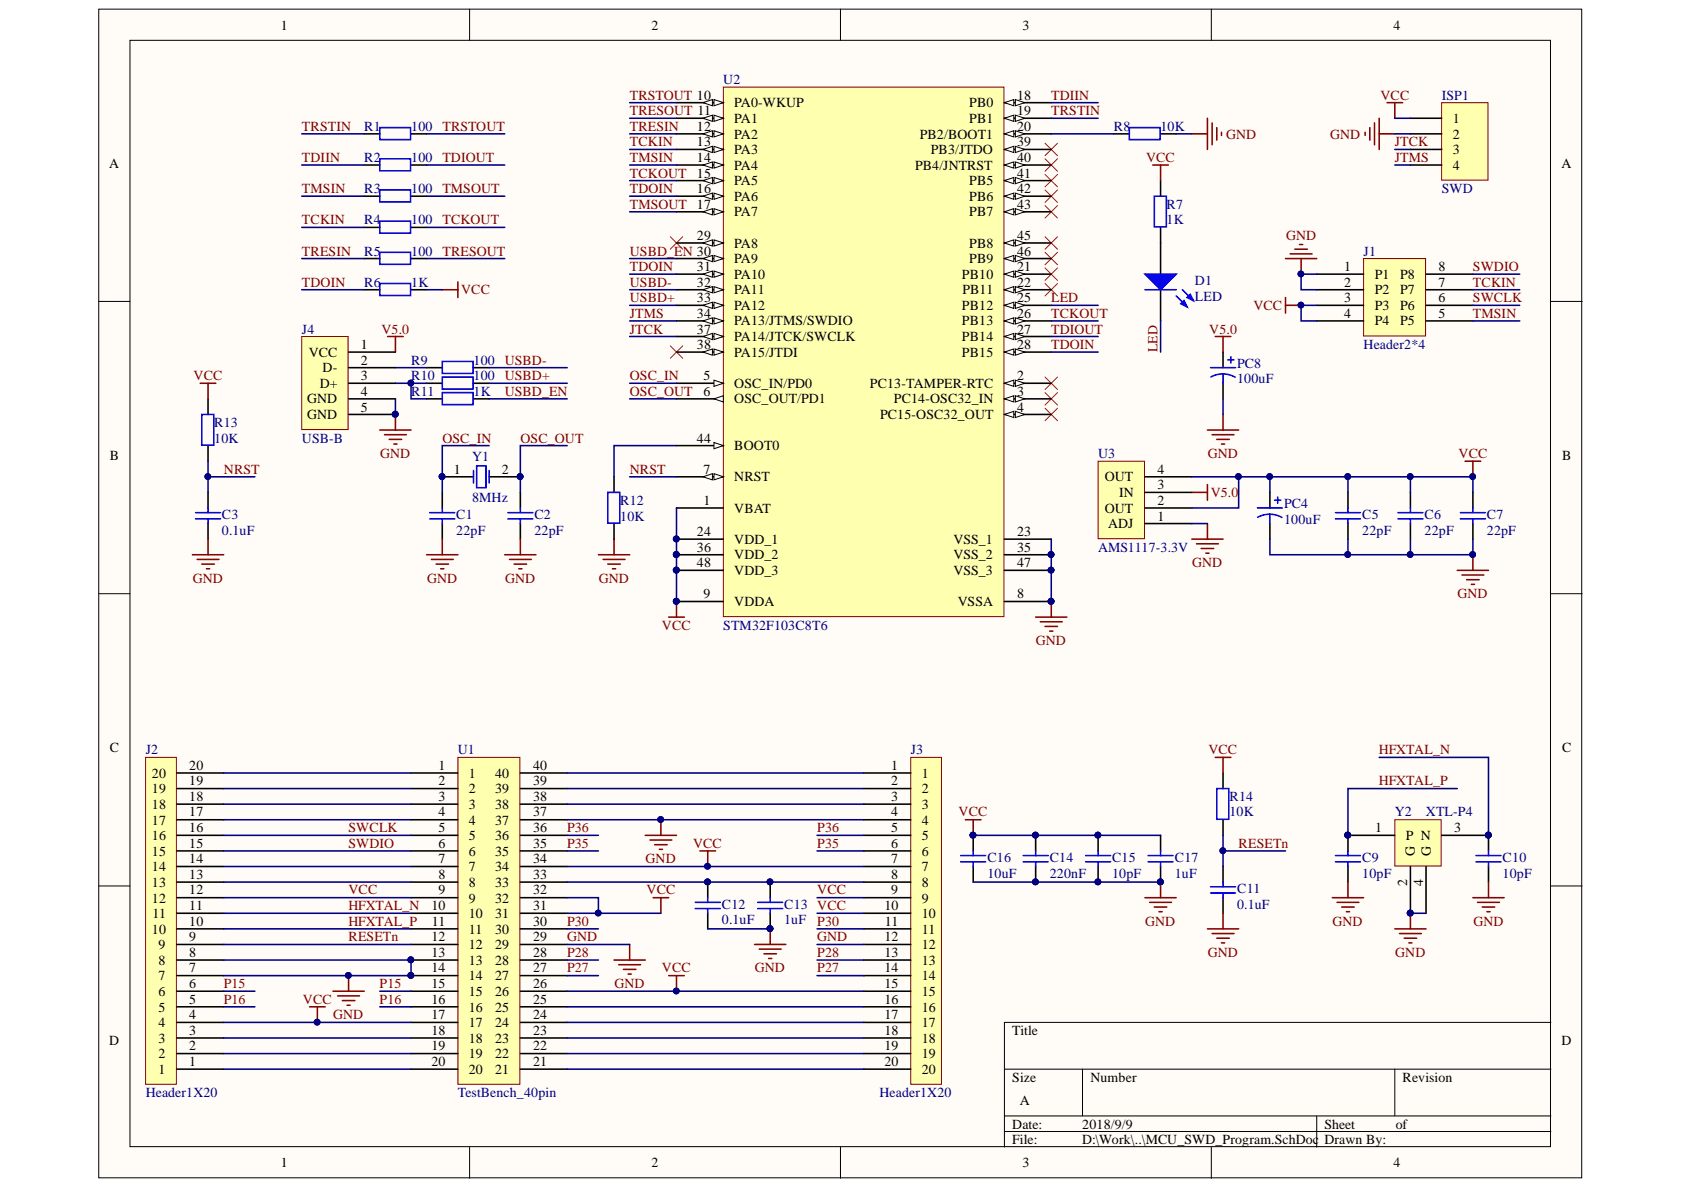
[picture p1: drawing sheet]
# Altium project MCU_SWD_Program.PrjPCB
1 sheet, 42 parts. Net scope: global (net labels, ports and power ports of the same name join across sheets).
Board file: MCU_SWD_Program.PcbDoc

## Sheet MCU_SWD_Program.SchDoc
size A

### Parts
C1  value 22pF  [C0603]
C2  value 22pF  [C0603]
C3  value 0.1uF  [C0603]
C5  value 22pF  [C0603]
C6  value 22pF  [C0603]
C7  value 22pF  [C0603]
C9  value 10pF  [C0603]
C10  value 10pF  [C0603]
C11  value 0.1uF  [C0603]
C12  value 0.1uF  [C0603]
C13  value 1uF  [C0603]
C14  value 220nF  [C0603]
C15  value 10pF  [C0603]
C16  value 10uF  [C0603]
C17  value 1uF  [C0603]
D1  LED  [D-0805]
ISP1  SWD  [HDR1X4]
J1  Header2*4  [HDR2X4]
J2  Header1X20  [HDR2.54-1X20]
J3  Header1X20  [HDR2.54-1X20]
J4  USB-B  [USB-B]
PC4  value 100uF  [C1206]
PC8  value 100uF  [C1206]
R1  value 100  [R0603]
R2  value 100  [R0603]
R3  value 100  [R0603]
R4  value 100  [R0603]
R5  value 100  [R0603]
R6  value 1K  [r0603]
R7  value 1K  [R0603]
R8  value 10K  [R0603]
R9  value 100  [R0603]
R10  value 100  [R0603]
R11  value 1K  [R0603]
R12  value 10K  [R0603]
R13  value 10K  [R0603]
R14  value 10K  [R0603]
U1  TestBench_40pin  [DIP40]
U2  STM32F103C8T6  [LQFP-48]
U3  AMS1117-3.3V  [SOT-223]
Y1  8MHz  [XTAL-SMD2]
Y2  XTL-P4  [X3225]

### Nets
GND: C1.2 C2.2 C3.2 C5.2 C6.2 C7.2 C9.2 C10.2 C11.2 C12.2 C13.2 C14.2 C15.2 C16.2 C17.2 ISP1.2 J1.1(P1) J1.2(P2) J2.7 J2.8 J3.4 J3.12 J4.4(GND) J4.5(GND) PC4.2 PC8.2 R8.2 R12.2 U1.13 U1.14 U1.29 U1.37 U2.8(VSSA) U2.23(VSS_1) U2.35(VSS_2) U2.47(VSS_3) U3.1(ADJ) Y2.2(G) Y2.4(G)
V5.0: J4.1(VCC) PC8.1 U3.3(IN)
VCC: C5.1 C6.1 C7.1 C14.1 C15.1 C16.1 C17.1 ISP1.1 J1.3(P3) J1.4(P4) J2.4 J2.12 J3.7 J3.9 J3.10 J3.15 PC4.1 R6.2 R7.2 R13.2 R14.2 U1.9 U1.17 U1.26 U1.31 U1.32 U1.34 U2.1(VBAT) U2.9(VDDA) U2.24(VDD_1) U2.36(VDD_2) U2.48(VDD_3) U3.2(OUT) U3.4(OUT)
HFXTAL_N: C10.1 J2.11 U1.10 Y2.3(N)
HFXTAL_P: C9.1 J2.10 U1.11 Y2.1(P)
JTCK: ISP1.3 U2.37(PA14/JTCK/SWCLK)
JTMS: ISP1.4 U2.34(PA13/JTMS/SWDIO)
LED: D1.2(K) U2.25(PB12)
NRST: C3.1 R13.1 U2.7(NRST)
OSC_IN: C1.1 U2.5(OSC_IN/PD0) Y1.1(OSC1)
OSC_OUT: C2.1 U2.6(OSC_OUT/PD1) Y1.2(OSC2)
P15: J2.6 U1.15
P16: J2.5 U1.16
P27: J3.14 U1.27
P28: J3.13 U1.28
P30: J3.11 U1.30
P35: J3.6 U1.35
P36: J3.5 U1.36
RESETn: C11.1 J2.9 R14.1 U1.12
SWCLK: J1.6(P6) J2.16 U1.5
SWDIO: J1.8(P8) J2.15 U1.6
TCKIN: J1.7(P7) R4.1 U2.13(PA3)
TCKOUT: R4.2 U2.15(PA5) U2.26(PB13)
TDIIN: R2.1 U2.18(PB0)
TDIOUT: R2.2 U2.27(PB14)
TDOIN: R6.1 U2.16(PA6) U2.28(PB15) U2.31(PA10)
TMSIN: J1.5(P5) R3.1 U2.14(PA4)
TMSOUT: R3.2 U2.17(PA7)
TRESIN: R5.1 U2.12(PA2)
TRESOUT: R5.2 U2.11(PA1)
TRSTIN: R1.1 U2.19(PB1)
TRSTOUT: R1.2 U2.10(PA0-WKUP)
USBD+: R10.2 U2.33(PA12)
USBD-: R9.2 U2.32(PA11)
USBD_EN: R11.2 U2.30(PA9)
NetC12_1: C12.1 C13.1 J3.8 U1.33
NetD1_1: D1.1(A) R7.1
NetJ2_1: J2.1 U1.20
NetJ2_2: J2.2 U1.19
NetJ2_3: J2.3 U1.18
NetJ2_13: J2.13 U1.8
NetJ2_14: J2.14 U1.7
NetJ2_17: J2.17 U1.4
NetJ2_18: J2.18 U1.3
NetJ2_19: J2.19 U1.2
NetJ2_20: J2.20 U1.1
NetJ3_1: J3.1 U1.40
NetJ3_2: J3.2 U1.39
NetJ3_3: J3.3 U1.38
NetJ3_16: J3.16 U1.25
NetJ3_17: J3.17 U1.24
NetJ3_18: J3.18 U1.23
NetJ3_19: J3.19 U1.22
NetJ3_20: J3.20 U1.21
NetJ4_2: J4.2(D-) R9.1
NetJ4_3: J4.3(D+) R10.1 R11.1
NetR8_1: R8.1 U2.20(PB2/BOOT1)
NetR12_1: R12.1 U2.44(BOOT0)

Not connected (* = marked no-connect by the designer): U2 2(PC13-TAMPER-RTC)* 3(PC14-OSC32_IN)* 4(PC15-OSC32_OUT)* 21(PB10)* 22(PB11)* 29(PA8)* 38(PA15/JTDI)* 39(PB3/JTDO)* 40(PB4/JNTRST)* 41(PB5)* 42(PB6)* 43(PB7)* 45(PB8)* 46(PB9)*
